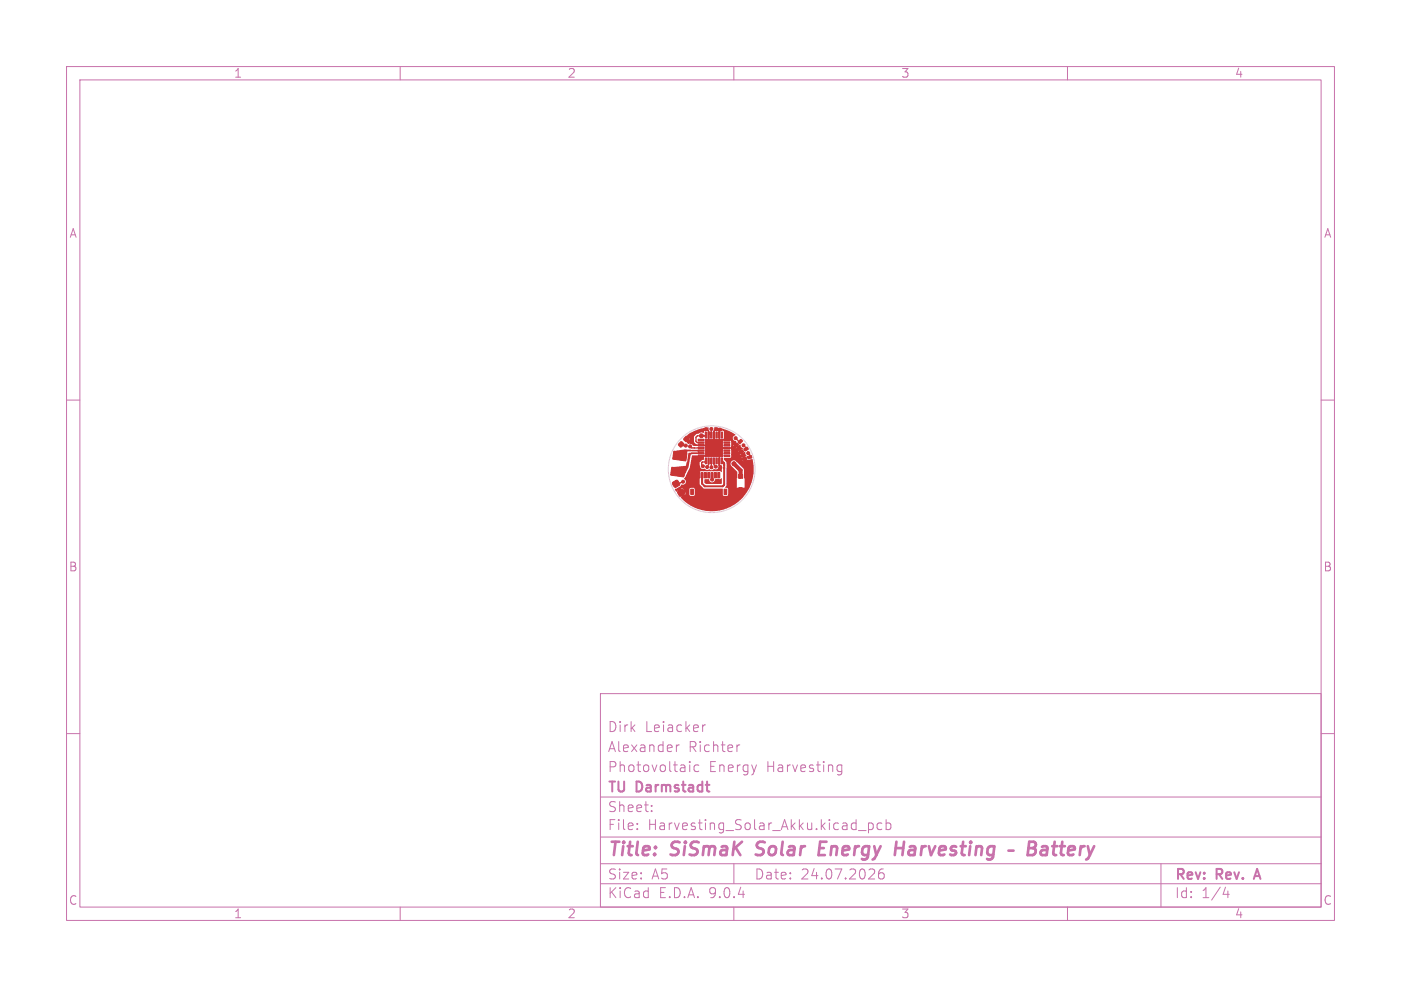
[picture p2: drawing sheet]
<svg xmlns="http://www.w3.org/2000/svg" width="210mm" height="148mm" viewBox="0 0 210 148" stroke-linecap="round" stroke-linejoin="round" font-family="sans-serif">
<g fill="none" stroke="#c872ab" stroke-width=".15">
<path d="M10 10h190v128h-190zM12 12h186v124h-186zM60 10v2M110 10v2M160 10v2M10 60h2M198 60h2M10 110h2M90 104h108v32h-108zM90 119.5h108M101.4 111.7v1M101.8 111.7l-.3 .1-.1 .2"/>
<path d="M103.4 114.2v.1M103.4 114.7v1M104.7 114.8l-.4-.1-.3 .3v.4l.2 .2h.5M105.3 108.7v1M105.7 108.7l-.2 .1-.2 .2M110.9 111.7l-.3 .1-.1 .2M125.5 115.6l.3 .1 .4-.1M126.2 114.8l-.4-.1-.3 .1M126.2 114.7v1.2a.41 .41 0 0 1-.7 .2M198 110h2M60 136v2M90 132.5h108"/>
<path d="M90 129.5h108M90 125.5h108M95.5 124.3v.1M95.5 123.5v.1M97.7 121.6v.1M97.7 120.8v.1M110 136v2M110 129.5v3M128.7 124.5h1.1M130.2 123.4v1.5M130.2 123.5l.4-.1 .3 .3v.4l-.1 .2h-.6M131.9 130.5a1.17 1.17 0 0 0-.1 1.2h.6l.1-.2v-.3l-.2-.3h-.3l-.3 .3"/>
<path d="M132.2 123.5l-.4-.1-.3 .3v.4l.1 .2h.6M132.8 123.5l.5-.1 .2 .3v.4l-.1 .2h-.6M132.8 122.9v1.5M160 136v2M174 129.5v6.5M183.7 133l-.4 1.1h1M184.1 133.6v1"/>
</g>
<path d="M188.1 131.4h.7M188.4 130.3l-.5 1.5" fill="none" stroke="#c872ab" stroke-width=".3"/>
<path d="M113.3 128.1l.2 .1M113.6 126.4l-.2 .4 .1 .2M122.8 127.2h.7M123.9 126.2h-1l-.2 2h.9M134.3 127.2h1.1M135.5 126.2l-.2 2M154.2 127.2h.6M154.3 126.2h.6a.49 .49 0 0 1 .4 .6 .49 .49 0 0 1-.5 .4l.3 .1a.58 .58 0 0 1-.3 .9h-.8zM156.2 127l.2-.1 .6 .1v.2l-.1 1M157 127.4l-.7 .1a.4 .4 0 0 0-.3 .3 .4 .4 0 0 0 .2 .4l.7-.1" fill="none" stroke="#c872ab" stroke-width=".4"/>
<g fill="#c83434" stroke="#c83434" stroke-width=".15">
<path d="M107.6 70.9h.3v.8h-.3z"/>
<path d="M107.1 70.9h.3v.8h-.3z"/>
<path d="M106.6 70.9h.3v.8h-.3z"/>
<path d="M106.1 70.9h.3v.8h-.3z"/>
<path d="M105.6 70.9h.3v.8h-.3z"/>
<path d="M105.1 70.9h.3v.8h-.3z"/>
<path d="M104.6 70.9h.3v.8h-.3z"/>
<path d="M108.5 73.4h.4v.8h-.4z"/>
<path d="M103.5 73.4h.4v.8h-.4z"/>
<path d="M110.1 66.8l.4-.3 .2 .2-.4 .4-.2-.2z"/>
<path d="M110.7 66.2l.4-.3 .2 .2-.4 .4-.2-.1z"/>
<path d="M110.8 67.7l.5-.2 .2 .2-.5 .3z"/>
<path d="M111.5 67.3l.5-.3 .2 .3-.5 .3z"/>
<path d="M104.6 65.9h.9v.2h-.9z"/>
<path d="M104.6 66.3h.9v.2h-.9z"/>
<path d="M104.6 66.7h.9v.2h-.9z"/>
<path d="M104.6 67.1h.9v.2h-.9z"/>
<path d="M104.6 67.5h.9v.2h-.9z"/>
<path d="M104.6 67.9h.9v.2h-.9z"/>
<path d="M104.6 68.3h.9v.2h-.9z"/>
<path d="M105.7 68.7h.2v.8h-.2z"/>
<path d="M106.1 68.7h.2v.8h-.2z"/>
<path d="M106.5 68.7h.2v.8h-.2z"/>
<path d="M106.9 68.7h.2v.8h-.2z"/>
<path d="M107.3 68.7h.2v.8h-.2z"/>
<path d="M107.7 68.7h.2v.8h-.2z"/>
<path d="M108.1 68.7h.2v.8h-.2z"/>
<path d="M108.5 68.3h.9v.2h-.9z"/>
<path d="M108.5 67.9h.9v.2h-.9z"/>
<path d="M108.5 67.5h.9v.2h-.9z"/>
<path d="M108.5 67.1h.9v.2h-.9z"/>
<path d="M108.5 66.7h.9v.2h-.9z"/>
<path d="M108.5 66.3h.9v.2h-.9z"/>
<path d="M108.5 65.9h.9v.2h-.9z"/>
<path d="M108.1 64.8h.2v.8h-.2z"/>
<path d="M107.7 64.8h.2v.8h-.2z"/>
<path d="M107.3 64.8h.2v.8h-.2z"/>
<path d="M106.9 64.8h.2v.8h-.2z"/>
<path d="M106.5 64.8h.2v.8h-.2z"/>
<path d="M106.1 64.8h.2v.8h-.2z"/>
<path d="M105.7 64.8h.2v.8h-.2z"/>
<path d="M105.7 65.8h2.6v2.7h-2.6z"/>
<path d="M101 67.7l2 .2-.2 1.2-2-.3z"/>
<path d="M100.7 70.1l2 .2-.2 1.2-2-.3z"/>
<path d="M101.6 73.7l.7-.3 .4 .6-.7 .4-.4-.5z"/>
<path d="M100.8 72.3l.7-.3 .4 .7-.7 .4-.4-.5z"/>
<path d="M102.8 65.5l.2-.1 .3 .4-.5 .4-.3-.3z"/>
<path d="M102 66.3h.2l.3 .3-.4 .5-.4-.4z"/>
<path d="M110.7 71.1h.6v.6h-.6z"/>
<path d="M111.7 71.6h.6v1.6h-.6z"/>
<path d="M109.8 71.6h.6v1.6h-.6z"/>
<path d="M110.8 73.1h.5v.5h-.5z"/>
<path d="M111.3 68.7l.5-.2 .1 .3-.5 .2z"/>
<path d="M112.1 68.4l.5-.1 .1 .3-.5 .2z"/>
<circle cx="103.6" cy="65.3" r=".3"/>
<circle cx="110.1" cy="68.2" r=".3"/>
<circle cx="104.8" cy="68.9" r=".3"/>
<circle cx="109.1" cy="65.1" r=".3"/>
<circle cx="110.6" cy="68.9" r=".3"/>
<circle cx="107.6" cy="72.2" r=".3"/>
<circle cx="104" cy="71.8" r=".3"/>
<circle cx="111" cy="74.3" r=".3"/>
<circle cx="105.4" cy="73.7" r=".3"/>
<circle cx="110" cy="73.9" r=".3"/>
<circle cx="103.9" cy="72.6" r=".3"/>
<circle cx="112.5" cy="71" r=".3"/>
<circle cx="110" cy="70.9" r=".3"/>
<circle cx="107" cy="74.3" r=".3"/>
<circle cx="107.9" cy="64.4" r=".22"/>
<circle cx="112.5" cy="69.8" r=".3"/>
<circle cx="110.2" cy="74.9" r=".3"/>
<circle cx="107.4" cy="64.4" r=".23"/>
<circle cx="103" cy="74.9" r=".3"/>
<circle cx="103.7" cy="66.3" r=".3"/>
<circle cx="105.8" cy="64.4" r=".23"/>
<circle cx="109.3" cy="72.5" r=".3"/>
<circle cx="108" cy="70.1" r=".23"/>
<circle cx="102.8" cy="66.8" r=".22"/>
<circle cx="106.6" cy="70.1" r=".23"/>
<circle cx="103.4" cy="66.9" r=".22"/>
<circle cx="102.4" cy="72.2" r=".23"/>
<circle cx="106" cy="70" r=".23"/>
<circle cx="110.3" cy="65.7" r=".23"/>
<circle cx="105.4" cy="69.9" r=".23"/>
<circle cx="112.2" cy="67.9" r=".22"/>
<circle cx="107.3" cy="70" r=".22"/>
<circle cx="111.5" cy="66.8" r=".22"/>
<circle cx="106.6" cy="64.3" r=".23"/>
<circle cx="106.7" cy="71.9" r=".23"/>
<circle cx="110" cy="69.5" r=".3"/>
<circle cx="105.1" cy="65.3" r=".3"/>
</g>
<g fill="none" stroke="#c83434" stroke-width=".2">
<path d="M102.3 72.3l-.5 .2M102.3 66.7l.1 .1h.4M103.4 66.9l.3 .3h1.2M103.4 66.9h.1M103.7 66.3l.5 .5h2.4M103.8 67.6h1.3M104.1 67.2h.1M105.1 68h-1.5M105.7 65.4l-1.2-.1-.2 .3v.6l.2 .2h.6M105.8 64.4h.1l.3 .2v1.8l1.6 1.6v1.8l.2 .3M105.8 69.1l-.1 .2h-.4l-.1 .1v.3l.2 .2M105.9 66.8l.4 .4"/>
<path d="M106.2 69v.7l-.2 .2M106.6 64.3v.9M106.6 69v.9M106.6 64.3h.1M106.7 71.3v.6M107 69.1v.6l.3 .3M107 64.7v2.5h2M107 64.7h.1M107.3 70h.1M107.8 64.7v1.7M108 70.1h.1M109 66h-.8l-2.4 2.4h-.7"/>
<path d="M110.3 65.7l.5 .5h.2M110.4 66.8h.1M111 71.4h.1M111.5 66.8l.3 .4v.1M112.2 67.9l.2 .3v.4"/>
</g>
<path d="M108.3 69.2l.3 .2v3.3l-.3 .2h-2.7l-.4-.4v-1.3M108.6 69.7h.1M108.6 70.2h.1" fill="none" stroke="#c83434" stroke-width=".3"/>
<path d="M110 69.5l1 1v.9" fill="none" stroke="#c83434" stroke-width=".6"/>
<g fill="#c83434">
<path d="M100.7 70.1l2.1-.3 .4-1.9h1.5l-.2 .2-1 .1a6.1 6.1 0 0 1-1 3.3l-1.9-.3z"/>
<path d="M101 67.7l1.6-.3 2.8 .1 .1 .1-.1 .1h-2.4l-.3 1.4-1.8-.3z"/>
<path d="M107 64.1h.1a6.2 6.2 0 0 1 3.1 1.1v.1a.45 .45 0 0 0-.4 .4 .45 .45 0 0 0 .5 .5l.1 .1-.1 .1 .4 .5 .1-.2h.2l.1 .3 .3 .2-.3 .2 .3 .5 .3-.1 .1 .3 .1 .2-.2 .1 .2 .6 .9-.2a6.2 6.2 0 0 1-3.1 7.1 6.2 6.2 0 0 1-7.6-1.3l.1-.1-.3-.5h.6l.1 .2 .1-.1v-.3l-.2 .2h-.6l-.3-.5-.2 .2-.2-.4h.9l.1 .3 .3-.3h.8l.1 1 .6 .1 .1-.2v-.9l-.1-.1h-.5l-.2 .1h-2l.6-.3 .3-.4a.48 .48 0 0 0 .6-.2 .48 .48 0 0 0-.3-.6l.2-.2 .7-1.4 .3-1.9h1.9l-.1 .6-.3 .1-.3 .3v.6a.51 .51 0 0 0 .8 .4l.2 .2 .5-.1a.52 .52 0 0 0 .7-.1 .47 .47 0 0 0 .5-.1 .47 .47 0 0 0 .1-.5v-.5l.2-.1v.5l.3 .2v1l-.3-.1h-3v2l.7 .6h2.7l.1 1h.6l.1-.1v-.9l-.4-.2 .2-.3v-3.3h.6l.1 .3 .9 1v.9h-.1v1.4h1.3v-1.4h-.2v-1.3l-1.3-1.3h1.2l.1-.1-1.3 .1a.5 .5 0 0 0-.7 .4h-.6l-.1-.3-.3-.3v-.2h2.7l.1-.1-.1 .1h-2.7h1l.1-.2v-.4h1.5v-.1l-.2 .1h-1.3v-.3h1.1l.2-.1-.1-.1-.1 .2h-1.1l-.1-.5h-1.2v.1l-1.3-.1v-.1h3.3l.1-.1-.2 .1-3.4-.1v-1.1l.1-.1v-1.1h.2v1.1h.2v1h1v.2h1.2l.1-.2h.4l.1-.1-.1-.1-.1 .2h-.3v-.7l-.1-.1h-1v-1.3l-.1-.2-.5 .1v.5l-.2-.1v-.4l-.1-.1h-.4l-.1 .2h-.2z"/>
<path d="M105.6 71.9l.4-.1a.31 .31 0 0 1 .4 .4 .48 .48 0 0 0 .5 .1 .48 .48 0 0 0 .3-.4h.7l.3-.2v.8l-2.4 .1-.2-.3z"/>
<path d="M103 65.2a5.9 5.9 0 0 1 3.2-1.1l.1 1.1h-.2v-.5l-.1-.1h-.4l-.1 .3a.56 .56 0 0 0-.8 .1l-.3 .1-.3 .3-.1 .8 .3 .4 .7 .1v.1l-1.1 .1a.56 .56 0 0 0-.8-.3l-.4-.6 .2-.2 .5 .1v-.2l-.2 .1h-.3l-.1-.1z"/>
</g>
<circle cx="106.7" cy="70.4" r="6.5" fill="none" stroke="#d0d2cd" stroke-width=".15"/>
<g font-size="2.8" fill="#c872ab">
<text x="91" y="128.9">Title:</text>
<text x="100.7" y="128.9">SiSmaK</text>
<text x="114.2" y="128.9">Solar</text>
<text x="124.4" y="128.9">Energy</text>
<text x="136.6" y="128.9">Harvesting</text>
<text x="158.1" y="128.9">Battery</text>
</g>
<g font-size="2.1" fill="#c872ab">
<text x="91" y="113">Alexander</text>
<text x="91" y="110">Dirk</text>
<text x="96.7" y="110">Leiacker</text>
<text x="103.2" y="113">Richter</text>
<text x="91" y="119.2">TU</text>
<text x="91" y="116">Photovoltaic</text>
<text x="95.5" y="119.2">Darmstadt</text>
<text x="106.2" y="116">Energy</text>
<text x="115" y="116">Harvesting</text>
<text x="91" y="124.7">File:</text>
<text x="91" y="122">Sheet:</text>
<text x="97.1" y="124.7">Harvesting_Solar_Akku.kicad_pcb</text>
<text x="91" y="134.9">KiCad</text>
<text x="91" y="132.1">Size:</text>
<text x="97.7" y="132.1">A5</text>
<text x="98.7" y="134.9">E.D.A.</text>
<text x="106.3" y="134.9">9.0.4</text>
<text x="113" y="132.1">Date:</text>
<text x="120" y="132.1">24.07.2026</text>
<text x="176" y="132.3">Rev:</text>
<text x="176" y="134.9">Id:</text>
<text x="180.1" y="134.9">1/4</text>
<text x="182.4" y="132.3">Rev.</text>
<text x="188.8" y="132.3">A</text>
</g>
<g font-size="1.8" fill="#c872ab">
<text x="35" y="11.9">1</text>
<text x="85" y="11.9">2</text>
<text x="135" y="11.9">3</text>
<text x="185" y="11.9">4</text>
<text x="10.3" y="35.9">A</text>
<text x="198.4" y="35.9">A</text>
<text x="10.2" y="85.9">B</text>
<text x="198.3" y="85.9">B</text>
<text x="10.2" y="135.9">C</text>
<text x="35" y="137.9">1</text>
<text x="85" y="137.9">2</text>
<text x="135" y="137.9">3</text>
<text x="185" y="137.9">4</text>
<text x="198.3" y="135.9">C</text>
</g>
</svg>
